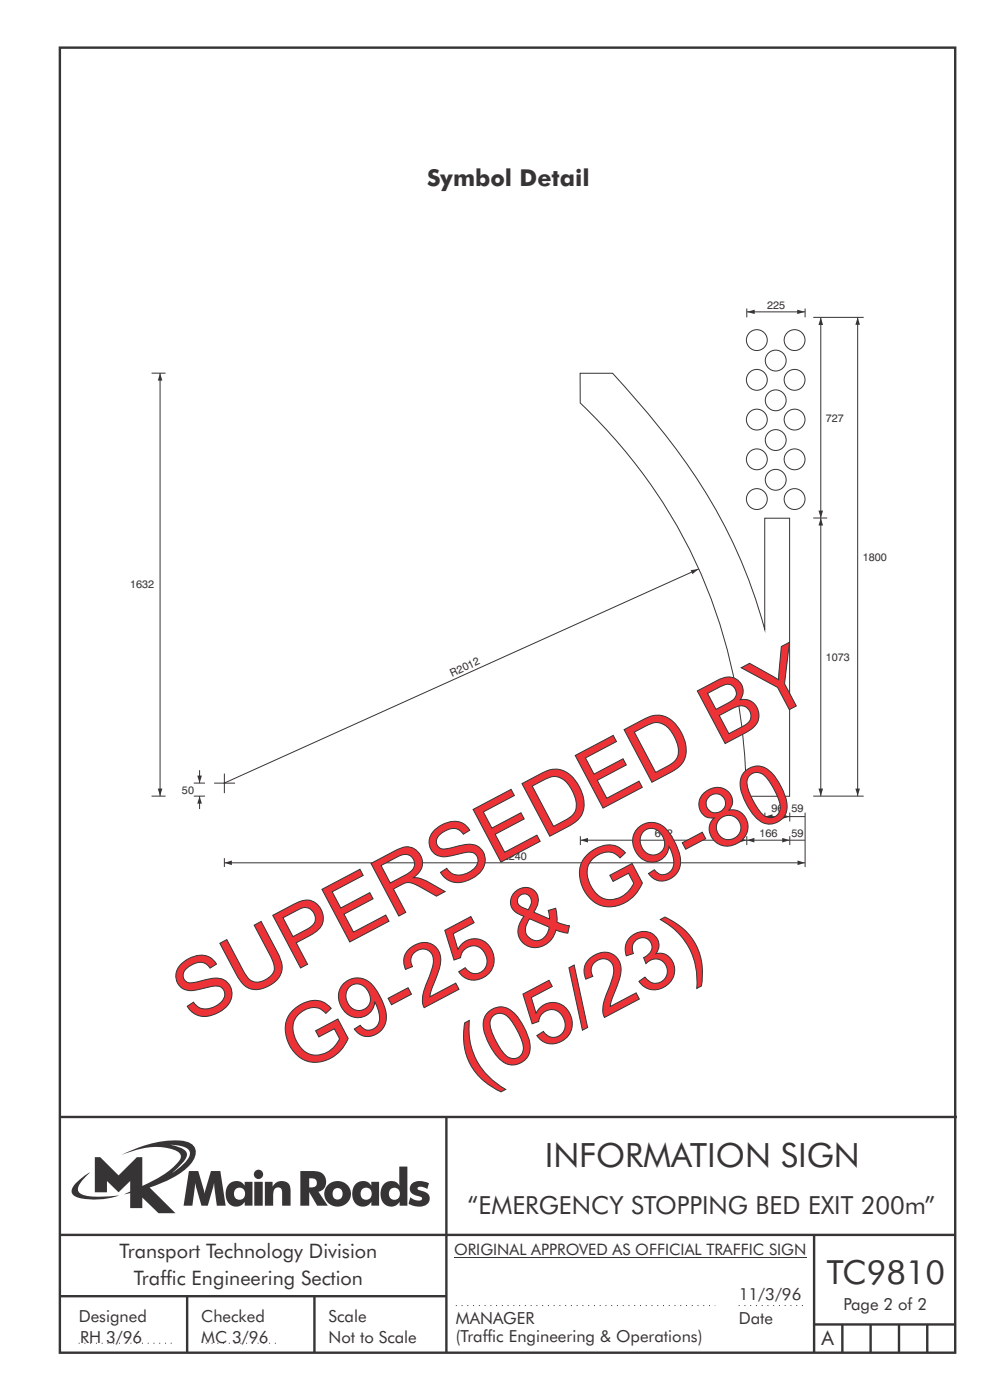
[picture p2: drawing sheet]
<svg xmlns="http://www.w3.org/2000/svg" width="210mm" height="297mm" viewBox="0 0 210 297" stroke-linecap="round" stroke-linejoin="round" font-family="sans-serif">
<path d="M12.7 10.1h189.9v276.9h-189.9z" fill="none" stroke="#373435" stroke-width=".51"/>
<g fill="none" stroke="#373435" stroke-width=".21">
<path d="M34 79.1v89.8M123.1 79.2h6.9a156.8 156.8 0 0 1 22.8 30.7 109.3 109.3 0 0 1 9.4 23.6v-23.6h5.3v59h-9.1a119.5 119.5 0 0 0-13.4-54.8 113 113 0 0 0-21.9-28.6z"/>
<circle cx="160.5" cy="72.2" r="2.21"/>
<circle cx="164.6" cy="76.5" r="2.21"/>
<circle cx="168.6" cy="72.2" r="2.21"/>
<circle cx="160.5" cy="89" r="2.21"/>
<circle cx="160.5" cy="97.5" r="2.21"/>
<circle cx="160.5" cy="80.6" r="2.21"/>
<circle cx="164.6" cy="93.4" r="2.21"/>
<circle cx="164.6" cy="84.9" r="2.21"/>
<circle cx="168.6" cy="97.5" r="2.21"/>
<circle cx="168.6" cy="80.6" r="2.21"/>
<circle cx="168.6" cy="89" r="2.21"/>
<circle cx="160.5" cy="105.9" r="2.21"/>
<circle cx="164.6" cy="101.8" r="2.21"/>
<circle cx="168.6" cy="105.9" r="2.21"/>
</g>
<g fill="#373435">
<path d="M33.5 167.3h.9l-.4 1.6z"/>
<path d="M34 79.2l.4 1.5h-.9z"/>
</g>
<path d="M32.2 79.2h2.9M158.4 65.5v1.8M158.4 66.2h12.4M170.8 65.5v1.8M32.2 168.9h2.9" fill="none" stroke="#373435" stroke-width=".21"/>
<g fill="#373435">
<path d="M169.1 65.7l1.7 .5-1.7 .4z"/>
<path d="M158.4 66.2l1.7-.5v.9z"/>
</g>
<path d="M148.2 120.7l-100.6 45.4M45.4 166.2h4.4M47.6 164.1v4.2" fill="none" stroke="#373435" stroke-width=".21"/>
<path d="M146.5 121l1.7-.3-1.3 1.1z" fill="#373435"/>
<path d="M42.3 163.4v2.8" fill="none" stroke="#373435" stroke-width=".21"/>
<path d="M41.8 164.6h1l-.5 1.5z" fill="#373435"/>
<path d="M174.1 109.9v59M41.1 168.9h2.4M41.1 166.1h2.4" fill="none" stroke="#373435" stroke-width=".21"/>
<g fill="#373435">
<path d="M173.6 167.3h1l-.5 1.6z"/>
<path d="M174.1 109.9l.5 1.6h-1z"/>
</g>
<path d="M174.1 67.3v42.6" fill="none" stroke="#373435" stroke-width=".21"/>
<g fill="#373435">
<path d="M173.6 108.3h1l-.5 1.6z"/>
<path d="M174.1 67.4l.5 1.5h-1z"/>
</g>
<path d="M181.9 67.3v101.6" fill="none" stroke="#373435" stroke-width=".21"/>
<g fill="#373435">
<path d="M181.4 167.3h1l-.5 1.6z"/>
<path d="M181.9 67.3l.5 1.6h-1z"/>
</g>
<path d="M123.1 177.4v1.9M158.4 177.4v1.9M162.3 172.4v1.9M162.3 173.3h8.5M167.5 172.4v1.9M167.5 177.4v1.9M167.6 178.3h3.2M170.8 172.4v11.6M47.6 182.1v1.8" fill="none" stroke="#373435" stroke-width=".21"/>
<g fill="#373435">
<path d="M165.9 172.8l1.6 .5-1.6 .4z"/>
<path d="M162.3 173.3l1.6-.5v.9z"/>
</g>
<path d="M158.4 178.3h9.1" fill="none" stroke="#373435" stroke-width=".21"/>
<g fill="#373435">
<path d="M165.9 177.8l1.6 .5-1.6 .4z"/>
<path d="M158.4 178.3l1.6-.5v.9z"/>
</g>
<path d="M47.6 183.1h123.2" fill="none" stroke="#373435" stroke-width=".21"/>
<g fill="#373435">
<path d="M169.2 182.6l1.6 .5-1.6 .4z"/>
<path d="M47.6 183.1l1.6-.5v.9z"/>
</g>
<path d="M123.1 178.3h35.3" fill="none" stroke="#373435" stroke-width=".21"/>
<g fill="#373435">
<path d="M156.8 177.8l1.6 .5-1.6 .4z"/>
<path d="M123.1 178.3l1.6-.5v.9z"/>
</g>
<path d="M172.5 67.3h10.7M172.5 109.9h3M42.3 168.9v2.7M172.5 168.9h10.7" fill="none" stroke="#373435" stroke-width=".21"/>
<path d="M42.3 168.9l.5 1.6h-1z" fill="#373435"/>
<path d="M12.7 237h190.3M94.7 236.9v50.1M12.7 262h190M12.7 275h82M39.7 275v12M66.7 275v12M172.7 262v25M172.7 281h30M178.7 281v6M184.7 281v6M190.7 281v6M196.7 281v6" fill="none" stroke="#373435" stroke-width=".51"/>
<path d="M96.7 277h55M156.7 277h14M16.7 285h20.3M43.7 285h15" fill="none" stroke="#373435" stroke-width=".21" stroke-dasharray=".2 1" stroke-linecap="butt"/>
<path d="M36.1 242.9a5.8 5.8 0 0 1 3.9 1 1.58 1.58 0 0 1-.2 2.1l-1.1 1.2-2.3 1.7 .9-.8a6.5 6.5 0 0 0 2.4-3.2 2.43 2.43 0 0 0-2.3-1.7zM20.1 245.5v7.5h2.6v-2.4l2.5 2.4 2.4-2.4v2.2l-1.3 .6 1.3-.3v3.2h2.6v-2.2l3.4 3.3h3.6l-5.5-5.4a20.1 20.1 0 0 0 8.7-5 3.1 3.1 0 0 0 .8-3.8 3.8 3.8 0 0 0-3.1-1.2 25.1 25.1 0 0 0-12.4 3.1 16.1 16.1 0 0 1 11.1-1.2 1.56 1.56 0 0 1 1.5 2 17.9 17.9 0 0 1-8.1 5.7v-6.1h-1.2l-3.8 3.9-3.9-3.9zM16.2 250.9a1.82 1.82 0 0 0-.6 2.7 9.9 9.9 0 0 0 5.8 .9l1.9-.3 2-.6a22.2 22.2 0 0 1-7.7-.1 1.33 1.33 0 0 1-.8-2.2l1-1.2 1.3-1.4-1.4 .9zM65.6 250a1.13 1.13 0 0 1 1.2 .2 1.13 1.13 0 0 1 .4 1.2 1.26 1.26 0 0 1-1.6 .5zM63.7 248.5v7.3h1.9v-2.9l1.7 2.9h2.2l-2-3a2.25 2.25 0 0 0 1.6-2.6 2.25 2.25 0 0 0-2.6-1.7zM68.9 253.3a2.8 2.8 0 0 0 5.6 0 2.8 2.8 0 0 0-5.6 0zM71 252.3a1.15 1.15 0 0 1 1.7 1 1.15 1.15 0 0 1-1.7 1 1.46 1.46 0 0 1 0-2zM75.5 251.1a3.2 3.2 0 0 0 .4 4.7 2.13 2.13 0 0 0 2.9-.8v.8h1.6v-5.1h-1.6v.9a2.07 2.07 0 0 0-3.3-.5zM76.9 252.2a1.23 1.23 0 0 1 1.7 .3 1.23 1.23 0 0 1-.2 1.7 1.23 1.23 0 0 1-1.7-.1 1.55 1.55 0 0 1 .2-1.9zM84.7 247.5l.1 4.1a2.16 2.16 0 0 0-2.4-1 2.16 2.16 0 0 0-1.6 2 2.52 2.52 0 0 0 2.7 3.4 2.11 2.11 0 0 0 1.3-1v.8h1.6v-8.3zM82.9 252.2a1.24 1.24 0 0 1 1.9 1.1 1.24 1.24 0 0 1-1.9 1 1.47 1.47 0 0 1 0-2.1zM87.5 251a1.52 1.52 0 0 0-.5 1.7 1.52 1.52 0 0 0 1.5 1 .82 .82 0 0 1 1 .8 2.07 2.07 0 0 1-2.5-.5l-.3 1.4a3.8 3.8 0 0 0 3.9 .1 1.56 1.56 0 0 0 .5-1.7 1.56 1.56 0 0 0-1.4-1.1 1.25 1.25 0 0 1-1.1-.6 1.21 1.21 0 0 1 1.7-.1l.3 .3 .4-1.3a3.7 3.7 0 0 0-3.5 0zM40.1 248.5l-1.2 7.3h1.9l.6-4.8 1.3 4.8h1.4l1.3-4.8 .6 4.8h1.9l-1.2-7.3h-1.9l-1.4 4.7-1.3-4.7zM48.7 251.1a3.2 3.2 0 0 0 .4 4.7 2.13 2.13 0 0 0 2.8-.8v.8h1.7v-5.1h-1.7v.9a2.07 2.07 0 0 0-3.2-.5zM50.1 252.2a1.23 1.23 0 0 1 1.6 .3 1.23 1.23 0 0 1-.2 1.7 1.23 1.23 0 0 1-1.7-.1 1.55 1.55 0 0 1 .3-1.9zM53.9 250.7v5.1h1.8v-5.1zM53.8 249.2a1 1 0 0 0 2 0 1 1 0 0 0-2 0zM56.2 250.7v5.1h1.7a5.4 5.4 0 0 1 .4-3.6 .91 .91 0 0 1 1.1-.2 .91 .91 0 0 1 .4 1.1v2.7h1.8v-2.9a2 2 0 0 0-1.3-2.3 2 2 0 0 0-2.5 1.2v-1.1z" fill-rule="evenodd" fill="#373435"/>
<path d="M96.3 266.7h74.7" fill="none" stroke="#373435" stroke-width=".21"/>
<g font-size="17.6" fill="#ed3237">
<text x="40.9" y="217.5" transform="rotate(-28 40.9 217.5)">SUPERSEDED BY</text>
<text x="63.5" y="227.8" transform="rotate(-28 63.5 227.8)">G9-25 &amp; G9-80</text>
<text x="100.9" y="230.3" transform="rotate(-28 100.9 230.3)">(05/23)</text>
</g>
<g font-size="7.1" fill="#373435">
<text x="115.5" y="247.5">INFORMATION SIGN</text>
<text x="175.4" y="272.5">TC9810</text>
</g>
<text font-size="5.3" fill="#373435" x="99.2" y="257.7">“EMERGENCY STOPPING BED EXIT 200m”</text>
<text font-size="4.9" fill="#373435" x="90.6" y="39.5">Symbol Detail</text>
<g font-size="4.2" fill="#373435">
<text x="25.4" y="267">Transport Technology Division</text>
<text x="28.4" y="272.6">Traffic Engineering Section</text>
<text x="174.3" y="285.4">A</text>
</g>
<g font-size="3.5" fill="#373435">
<text x="156.7" y="275.9">11/3/96</text>
<text x="16.7" y="280.4">Designed</text>
<text x="42.7" y="280.4">Checked</text>
<text x="69.7" y="280.4">Scale</text>
<text x="96.7" y="281">MANAGER</text>
<text x="156.7" y="281">Date</text>
<text x="178.9" y="278">Page 2 of 2</text>
<text x="17" y="284.8">RH 3/96</text>
<text x="42.7" y="284.8">MC 3/96</text>
<text x="69.7" y="285">Not to Scale</text>
<text x="96.7" y="284.7">(Traffic Engineering &amp; Operations)</text>
</g>
<text font-size="3.4" fill="#373435" x="96.3" y="266.3">ORIGINAL APPROVED AS OFFICIAL TRAFFIC SIGN</text>
<g font-size="2.3" fill="#373435">
<text x="162.7" y="65.5">225</text>
<text x="175.2" y="89.5">727</text>
<text x="183" y="118.9">1800</text>
<text x="27.6" y="124.8">1632</text>
<text x="96" y="143.5" transform="rotate(-25 96 143.5)">R2012</text>
<text x="175.2" y="140.2">1073</text>
<text x="38.6" y="168.4">50</text>
<text x="163.7" y="172.2">96</text>
<text x="167.9" y="172.2">59</text>
<text x="138.9" y="177.6">642</text>
<text x="161.1" y="177.6">166</text>
<text x="167.9" y="177.6">59</text>
<text x="106.7" y="182.5">2240</text>
</g>
</svg>
